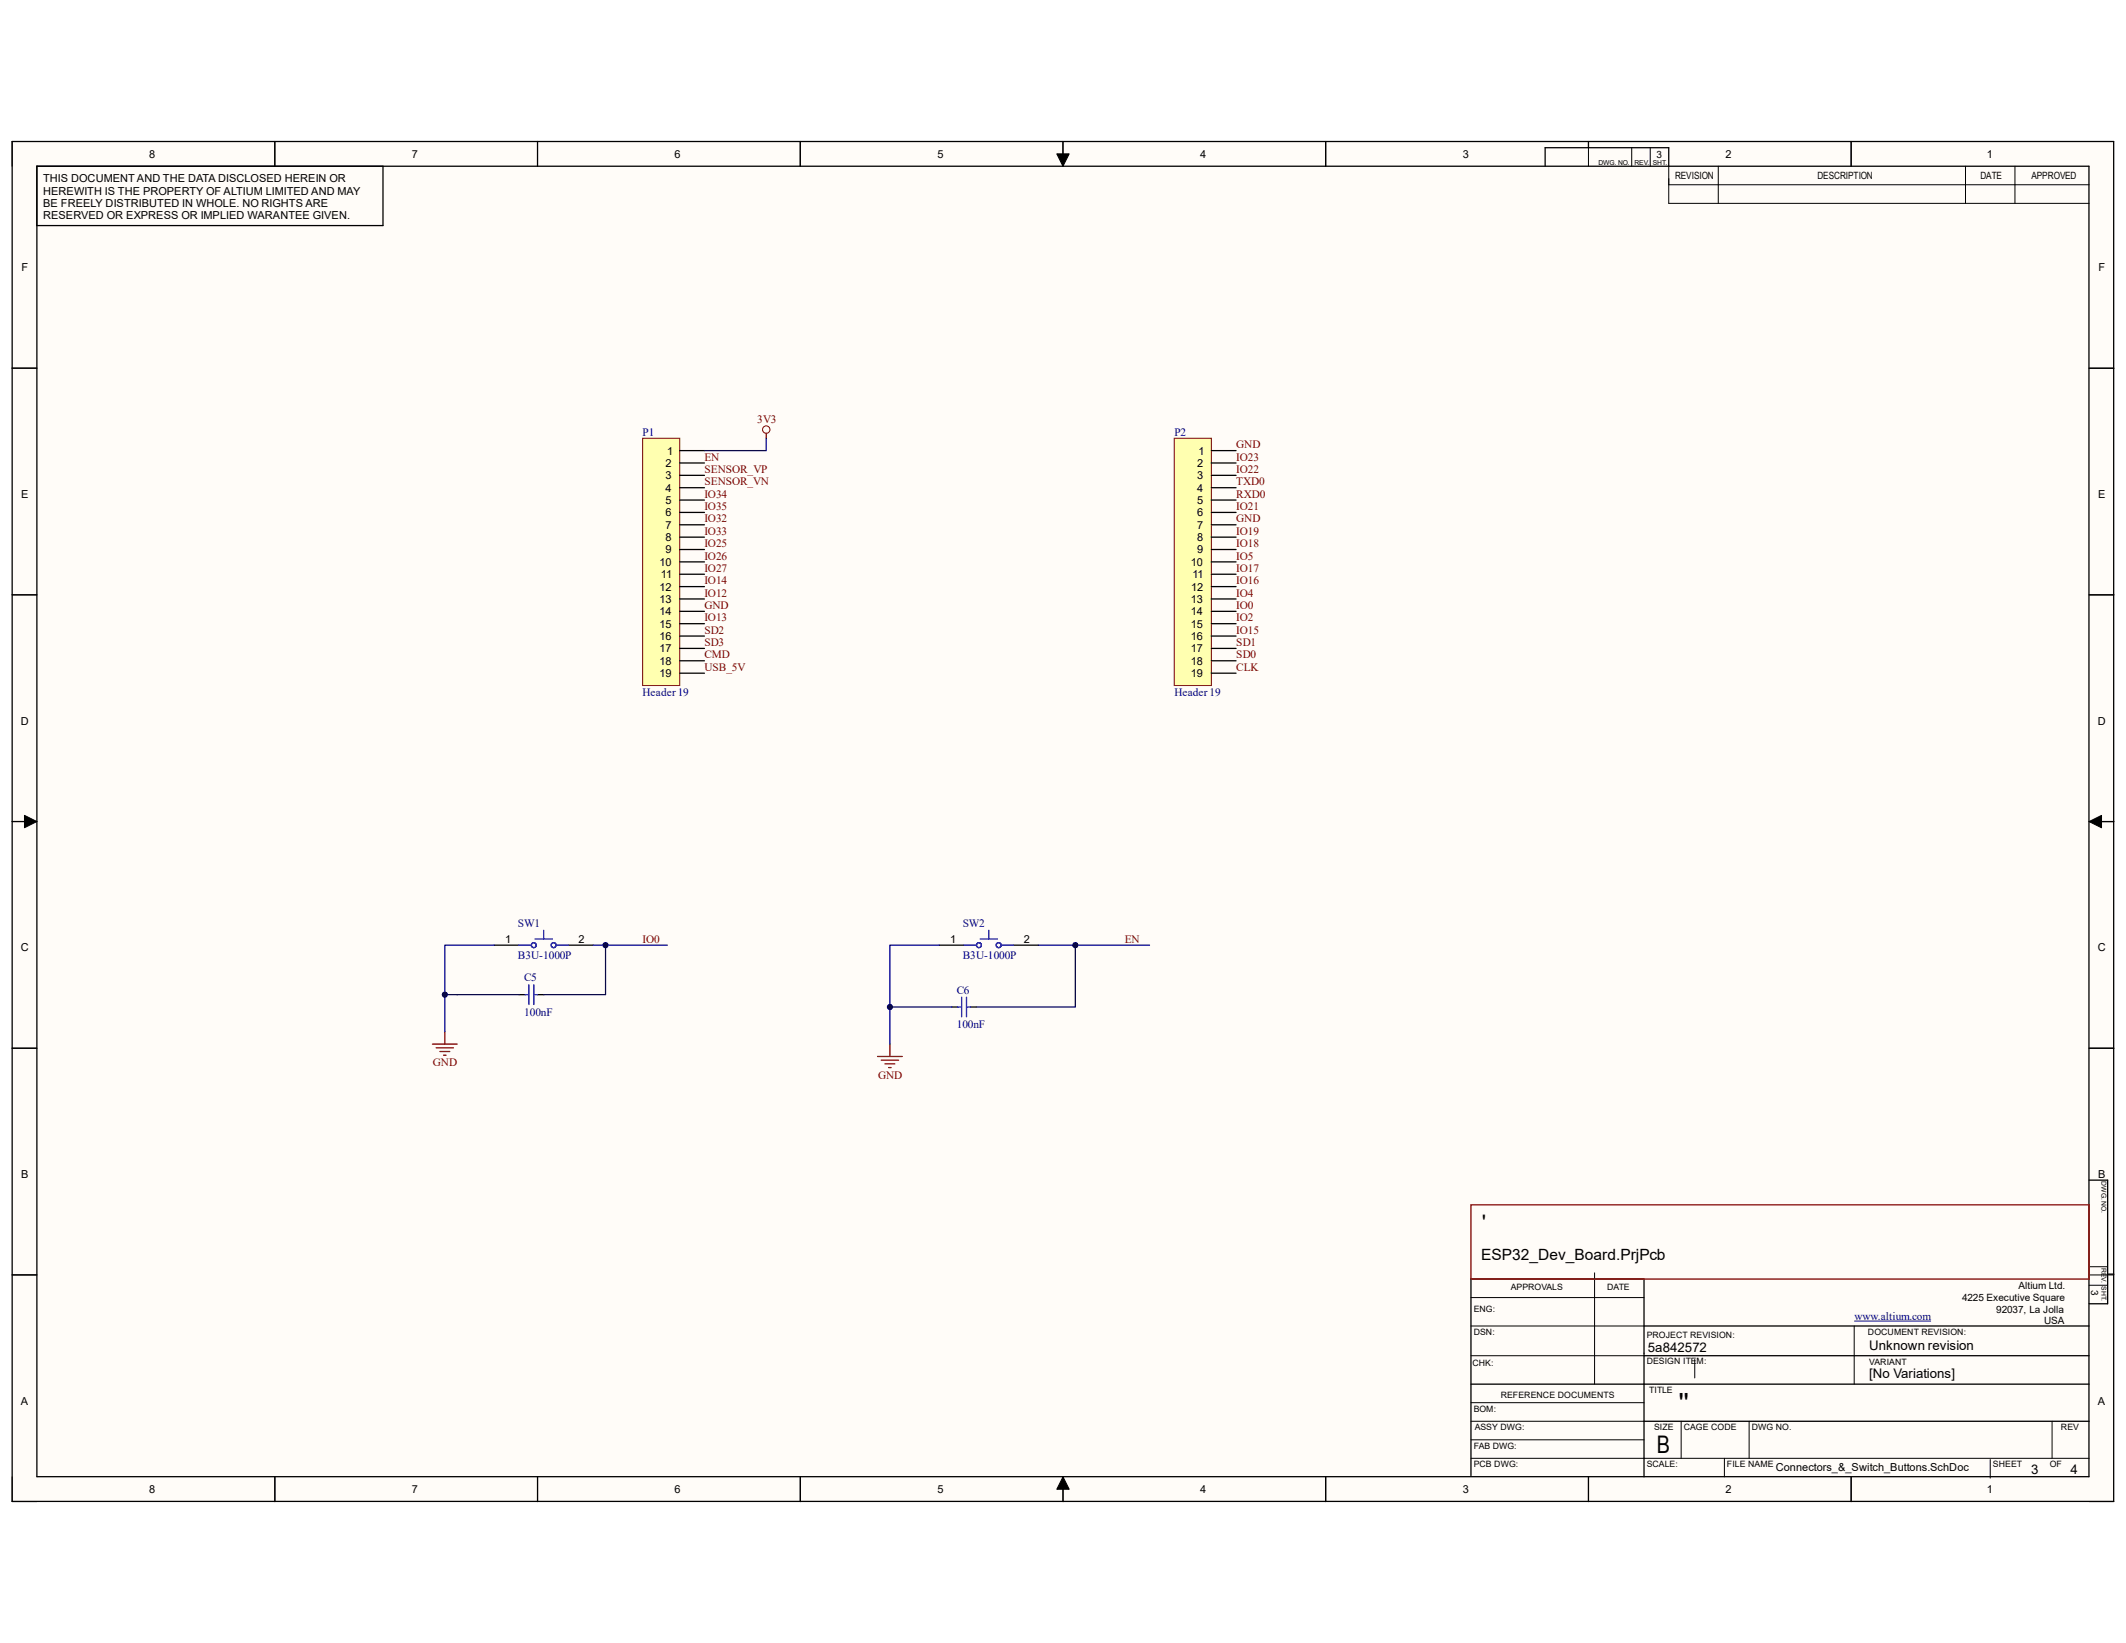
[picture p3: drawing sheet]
<svg xmlns="http://www.w3.org/2000/svg" width="279mm" height="216mm" viewBox="0 0 279 216" stroke-linecap="round" stroke-linejoin="round" font-family="sans-serif">
<g fill="#fffcf8">
<path d="M1.6 18.6h276.2v178.7h-276.2z" fill-rule="evenodd"/>
<path d="M4.8 21.8h269.8v172.3h-269.8z" fill-rule="evenodd"/>
</g>
<g fill="none" stroke="#000" stroke-width=".13">
<path d="M1.6 18.6v3.2M36.1 18.6v3.2M70.6 18.6v3.2M105.2 18.6v3.2M139.7 18.6v3.2M174.2 18.6v3.2M208.8 18.6v3.2M214.4 19.4v2.4M216.9 19.4v2.4M243.3 18.6v3.2M138.9 20.2h1.6l-.8 1.6zM219.3 21.8v4.9h55.3"/>
<path d="M219.3 24.3h55.3M225.8 21.8v4.9M258.3 21.8v4.9M264.8 21.8v4.9M1.6 48.4h3.2M274.6 48.4h3.2M1.6 78.2h3.2M274.6 78.2h3.2M1.6 108h3.2M3.2 107.1l1.6 .9-1.6 .8zM274.6 108l1.6-.9v1.7zM274.6 108h3.2"/>
<path d="M1.6 137.7h3.2M274.6 137.7h3.2M1.6 167.5h3.2M193.3 174.2h22.8M193.3 170.5h22.8M193.3 178.1h22.8M209.6 167.3v14.6M222.7 178.6v2.5M243.7 174.2v7.7M274.6 167.5h3.2M274.6 168.9h2.4M274.6 166.5h2.4"/>
<path d="M1.6 194.1v3.2h3.2M36.1 194.1v3.2M70.6 194.1v3.2M105.2 194.1v3.2M139.7 194.1l.8 1.6h-1.6zM139.7 194.1v3.2M174.2 194.1v3.2M193.3 191.6h81.3M193.3 186.8h22.8M193.3 184.3h22.8M193.3 189.2h22.8M208.8 194.1v3.2"/>
<path d="M220.9 186.8v4.8M226.6 191.6v2.5M229.9 186.8v4.8M243.3 194.1v3.2M261.6 191.8v2.4M269.7 186.8v4.8M274.6 197.3h3.2"/>
</g>
<g fill="none" stroke="#000" stroke-width=".17">
<path d="M1.6 18.6h276.2v178.7h-276.2zM36.1 18.6v3.2M70.6 18.6v3.2M105.2 18.6v3.2M139.7 18.6v3.2M174.2 18.6v3.2M208.8 18.6v.8M243.3 18.6v3.2M50.3 21.8v7.8h-45.5v-7.8h269.7v172.2h-269.7v-172.2M203.1 21.8v-2.4h16.2v2.4M1.6 48.4h3.2M274.6 48.4h3.2"/>
<path d="M1.6 78.2h3.2M274.6 78.2h3.2M1.6 108h3.2M274.6 108h3.2M1.6 137.7h3.2M274.6 137.7h3.2M274.6 155.1h2.4v16.2h-2.4M1.6 167.5h3.2M216.1 174.2h58.5M216.1 178.1h58.5M277 167.4h.8M36.1 194.1v3.2"/>
<path d="M70.6 194.1v3.2M105.2 194.1v3.2M139.7 194.1v3.2M174.2 194.1v3.2M193.3 193.9v-25.8h22.8v26M193.3 181.9h81.3M208.8 194.1v3.2M216.1 186.8h58.5M243.3 194.1v3.2"/>
</g>
<path d="M138.9 20.2h1.6l-.8 1.6zM3.2 107.1l1.6 .9-1.6 .8zM274.6 108l1.6-.9v1.7zM139.7 194.1l.8 1.6h-1.6z" fill="#000"/>
<path d="M193.3 158.3h81.3v9.8h-81.3z" fill="none" stroke="#800000" stroke-width=".17"/>
<path d="M243.7 173.6h10.1" fill="none" stroke="#000080" stroke-width=".13"/>
<path d="M84.5 57.6h4.8v32.5h-4.8z" fill-rule="evenodd" fill="#ffffb0"/>
<path d="M84.5 57.6h4.8v32.5h-4.8z" fill="none" stroke="#800000" stroke-width=".13"/>
<g fill="none" stroke="#000" stroke-width=".17">
<path d="M89.3 59.2h3.3M89.3 60.8h3.3M89.3 62.5h3.3M89.3 64.1h3.3M89.3 65.7h3.3M89.3 67.3h3.3M89.3 69h3.3M89.3 70.6h3.3M89.3 72.2h3.3M89.3 73.8h3.3M89.3 75.5h3.3M89.3 77.1h3.3"/>
<path d="M89.3 78.7h3.3M89.3 80.3h3.3M89.3 82h3.3M89.3 83.6h3.3M89.3 85.2h3.3M89.3 86.8h3.3M89.3 88.5h3.3"/>
</g>
<path d="M154.3 57.6h4.9v32.5h-4.9z" fill-rule="evenodd" fill="#ffffb0"/>
<path d="M154.3 57.6h4.9v32.5h-4.9z" fill="none" stroke="#800000" stroke-width=".13"/>
<g fill="none" stroke="#000" stroke-width=".17">
<path d="M159.2 59.2h3.2M159.2 60.8h3.2M159.2 62.5h3.2M159.2 64.1h3.2M159.2 65.7h3.2M159.2 67.3h3.2M159.2 69h3.2M159.2 70.6h3.2M159.2 72.2h3.2M159.2 73.8h3.2M159.2 75.5h3.2M159.2 77.1h3.2"/>
<path d="M159.2 78.7h3.2M159.2 80.3h3.2M159.2 82h3.2M159.2 83.6h3.2M159.2 85.2h3.2M159.2 86.8h3.2M159.2 88.5h3.2M65 124.2h3.2M68.2 130.7h.8M70.6 130.7h.9M74.7 124.2h3.3M123.4 124.2h3.3"/>
<path d="M125.1 132.3h.8M127.5 132.3h.8M133.2 124.2h3.2"/>
</g>
<g fill="none" stroke="#00f" stroke-width=".17">
<path d="M68.2 124.2h1.6M69 130.7h.5M69.5 129.4v2.6M70.2 129.4v2.6M70.2 130.7h.4M70.3 123.4h2.3M71.5 122.3v1.1M73.1 124.2h1.6M125.9 132.3h.5M126.4 131v2.6M126.7 124.2h1.6M127 131v2.6"/>
<path d="M127 132.3h.5M128.8 123.4h2.3M129.9 122.3v1.1M131.6 124.2h1.6"/>
<circle cx="70.2" cy="124.2" r=".32"/>
<circle cx="72.8" cy="124.2" r=".32"/>
<circle cx="128.6" cy="124.2" r=".32"/>
<circle cx="131.2" cy="124.2" r=".32"/>
</g>
<path d="M78 124.2h1.6v6.5h-8.1" fill="none" stroke="#000080" stroke-width=".17"/>
<circle cx="79.6" cy="124.2" r=".32" fill="#000080"/>
<circle cx="79.6" cy="124.2" r=".32" fill="none" stroke="#000080" stroke-width=".13"/>
<path d="M136.4 124.2h4.9v8.1h-13" fill="none" stroke="#000080" stroke-width=".17"/>
<circle cx="141.3" cy="124.2" r=".32" fill="#000080"/>
<circle cx="141.3" cy="124.2" r=".32" fill="none" stroke="#000080" stroke-width=".13"/>
<path d="M123.4 124.2h-6.4v8.1h8.1" fill="none" stroke="#000080" stroke-width=".17"/>
<circle cx="116.9" cy="132.3" r=".32" fill="#000080"/>
<circle cx="116.9" cy="132.3" r=".32" fill="none" stroke="#000080" stroke-width=".13"/>
<path d="M56.8 137.2h3.3M57.3 137.7h2.3M57.8 138.2h1.3M58.3 138.7h.3M58.5 135.6v1.6M115.3 138.8h3.3M115.8 139.3h2.3M116.3 139.8h1.3M117 137.2v1.6M116.8 140.3h.3" fill="none" stroke="#800000" stroke-width=".17"/>
<path d="M65 124.2h-6.5v6.5" fill="none" stroke="#000080" stroke-width=".17"/>
<circle cx="58.5" cy="130.7" r=".32" fill="#000080"/>
<circle cx="58.5" cy="130.7" r=".32" fill="none" stroke="#000080" stroke-width=".13"/>
<path d="M68.2 130.7h-9.7v4.9" fill="none" stroke="#000080" stroke-width=".17"/>
<circle cx="58.5" cy="130.7" r=".32" fill="#000080"/>
<circle cx="58.5" cy="130.7" r=".32" fill="none" stroke="#000080" stroke-width=".13"/>
<path d="M117 132.3v4.9" fill="none" stroke="#000080" stroke-width=".17"/>
<circle cx="116.9" cy="132.3" r=".32" fill="#000080"/>
<circle cx="116.9" cy="132.3" r=".32" fill="none" stroke="#000080" stroke-width=".13"/>
<circle cx="100.7" cy="56.5" r=".49" fill="none" stroke="#800000" stroke-width=".13"/>
<path d="M100.7 56.9v.7" fill="none" stroke="#800000" stroke-width=".17"/>
<path d="M100.7 57.6v1.6h-8.1M79.6 124.2h8.1" fill="none" stroke="#000080" stroke-width=".17"/>
<circle cx="79.6" cy="124.2" r=".32" fill="#000080"/>
<circle cx="79.6" cy="124.2" r=".32" fill="none" stroke="#000080" stroke-width=".13"/>
<path d="M141.3 124.2h9.8" fill="none" stroke="#000080" stroke-width=".17"/>
<circle cx="141.3" cy="124.2" r=".32" fill="#000080"/>
<circle cx="141.3" cy="124.2" r=".32" fill="none" stroke="#000080" stroke-width=".13"/>
<text font-size="3.5" x="220.6" y="185.5">''</text>
<text font-size="3.2" x="217.7" y="191">B</text>
<text font-size="2.6" x="194.8" y="161.5">'</text>
<text font-size="2" x="194.6" y="165.5">ESP32_Dev_Board.PrjPcb</text>
<g font-size="1.7">
<text x="216.6" y="177.6">5a842572</text>
<text x="245.7" y="177.5">Unknown revision</text>
<text x="245.7" y="181">[No Variations]</text>
<text x="267" y="193.7">3</text>
<text x="272.1" y="193.7">4</text>
</g>
<g font-size="1.5" fill="#000080">
<text x="84.5" y="57.3">P1</text>
<text x="154.3" y="57.3">P2</text>
<text x="84.5" y="91.4">Header 19</text>
<text x="154.3" y="91.4">Header 19</text>
<text x="68.1" y="121.8">SW1</text>
<text x="68.1" y="126">B3U-1000P</text>
<text x="126.5" y="121.8">SW2</text>
<text x="126.5" y="126">B3U-1000P</text>
<text x="68.9" y="128.9">C5</text>
<text x="125.7" y="130.6">C6</text>
<text x="68.9" y="133.5">100nF</text>
<text x="125.7" y="135.1">100nF</text>
<text x="243.7" y="173.4">www.altium.com</text>
</g>
<g font-size="1.5" fill="#800000">
<text x="99.5" y="55.6">3V3</text>
<text x="162.5" y="58.9">GND</text>
<text x="92.6" y="60.5">EN</text>
<text x="92.6" y="62.1">SENSOR_VP</text>
<text x="92.6" y="63.8">SENSOR_VN</text>
<text x="92.6" y="65.4">IO34</text>
<text x="162.5" y="60.5">IO23</text>
<text x="162.5" y="62.1">IO22</text>
<text x="162.5" y="63.8">TXD0</text>
<text x="162.5" y="65.4">RXD0</text>
<text x="92.6" y="71.9">IO25</text>
<text x="92.6" y="70.3">IO33</text>
<text x="92.6" y="68.6">IO32</text>
<text x="92.6" y="67">IO35</text>
<text x="162.5" y="68.6">GND</text>
<text x="162.5" y="67">IO21</text>
<text x="162.5" y="70.3">IO19</text>
<text x="162.5" y="71.9">IO18</text>
<text x="92.6" y="76.8">IO14</text>
<text x="92.6" y="75.1">IO27</text>
<text x="92.6" y="73.5">IO26</text>
<text x="162.5" y="73.5">IO5</text>
<text x="162.5" y="75.1">IO17</text>
<text x="162.5" y="76.8">IO16</text>
<text x="92.6" y="83.3">SD2</text>
<text x="92.6" y="80">GND</text>
<text x="92.6" y="81.7">IO13</text>
<text x="92.6" y="78.4">IO12</text>
<text x="162.5" y="78.4">IO4</text>
<text x="162.5" y="80">IO0</text>
<text x="162.5" y="81.7">IO2</text>
<text x="162.5" y="83.3">IO15</text>
<text x="92.6" y="88.1">USB_5V</text>
<text x="92.6" y="86.5">CMD</text>
<text x="92.6" y="84.9">SD3</text>
<text x="162.5" y="84.9">SD1</text>
<text x="162.5" y="86.5">SD0</text>
<text x="162.5" y="88.1">CLK</text>
<text x="84.5" y="123.9">IO0</text>
<text x="147.8" y="123.9">EN</text>
<text x="56.9" y="140.1">GND</text>
<text x="115.4" y="141.8">GND</text>
</g>
<g font-size="1.4">
<text x="5.7" y="24">THIS DOCUMENT AND THE DATA DISCLOSED HEREIN OR</text>
<text x="19.6" y="20.7">8</text>
<text x="54.1" y="20.7">7</text>
<text x="88.6" y="20.7">6</text>
<text x="123.2" y="20.7">5</text>
<text x="157.7" y="20.7">4</text>
<text x="192.2" y="20.7">3</text>
<text x="226.8" y="20.7">2</text>
<text x="261.1" y="20.7">1</text>
<text x="5.7" y="25.6">HEREWITH IS THE PROPERTY OF ALTIUM LIMITED AND MAY</text>
<text x="5.7" y="27.2">BE FREELY DISTRIBUTED IN WHOLE. NO RIGHTS ARE</text>
<text x="5.7" y="28.8">RESERVED OR EXPRESS OR IMPLIED WARANTEE GIVEN.</text>
<text x="2.8" y="35.6">F</text>
<text x="275.8" y="35.6">F</text>
<text x="87.7" y="59.7">1</text>
<text x="157.5" y="59.7">1</text>
<text x="2.8" y="65.4">E</text>
<text x="87.5" y="61.3">2</text>
<text x="87.5" y="62.9">3</text>
<text x="87.5" y="64.6">4</text>
<text x="157.3" y="62.9">3</text>
<text x="157.4" y="61.3">2</text>
<text x="157.4" y="64.6">4</text>
<text x="275.8" y="65.4">E</text>
<text x="87.5" y="66.2">5</text>
<text x="87.5" y="67.9">6</text>
<text x="87.5" y="69.5">7</text>
<text x="87.5" y="71.1">8</text>
<text x="157.3" y="66.2">5</text>
<text x="157.3" y="69.5">7</text>
<text x="157.3" y="71.1">8</text>
<text x="157.4" y="67.9">6</text>
<text x="86.7" y="74.3">10</text>
<text x="86.7" y="77.6">12</text>
<text x="86.9" y="75.9">11</text>
<text x="87.5" y="72.7">9</text>
<text x="156.5" y="74.3">10</text>
<text x="156.5" y="77.6">12</text>
<text x="156.7" y="75.9">11</text>
<text x="157.3" y="72.7">9</text>
<text x="86.7" y="79.2">13</text>
<text x="86.7" y="80.9">14</text>
<text x="86.7" y="82.5">15</text>
<text x="156.5" y="79.2">13</text>
<text x="156.5" y="80.9">14</text>
<text x="156.5" y="82.5">15</text>
<text x="86.7" y="84.1">16</text>
<text x="86.7" y="85.7">17</text>
<text x="86.7" y="87.3">18</text>
<text x="86.7" y="88.9">19</text>
<text x="156.5" y="84.1">16</text>
<text x="156.5" y="85.7">17</text>
<text x="156.5" y="87.3">18</text>
<text x="156.5" y="88.9">19</text>
<text x="2.8" y="95.2">D</text>
<text x="275.7" y="95.2">D</text>
<text x="2.8" y="125">C</text>
<text x="66.4" y="123.9">1</text>
<text x="76" y="123.9">2</text>
<text x="124.9" y="123.9">1</text>
<text x="134.5" y="123.9">2</text>
<text x="275.7" y="125">C</text>
<text x="2.8" y="154.8">B</text>
<text x="275.8" y="154.8">B</text>
<text x="2.8" y="184.6">A</text>
<text x="275.7" y="184.6">A</text>
<text x="19.6" y="196.2">8</text>
<text x="54.1" y="196.2">7</text>
<text x="88.6" y="196.2">6</text>
<text x="123.2" y="196.2">5</text>
<text x="157.7" y="196.2">4</text>
<text x="192.2" y="196.2">3</text>
<text x="226.8" y="196.2">2</text>
<text x="233.4" y="193.3">Connectors_&amp;_Switch_Buttons.SchDoc</text>
<text x="261.1" y="196.2">1</text>
</g>
<g font-size="1.3">
<text x="217.7" y="20.7">3</text>
<text x="220.1" y="23.5">REVISION</text>
<text x="238.9" y="23.5">DESCRIPTION</text>
<text x="260.3" y="23.5">DATE</text>
<text x="267" y="23.5">APPROVED</text>
<text x="257.9" y="170.9">4225 Executive Square</text>
<text x="262.3" y="172.5">92037, La Jolla</text>
<text x="265.3" y="169.4">Altium Ltd.</text>
<text x="268.6" y="173.9">USA</text>
<text x="274.8" y="169.5" transform="rotate(90 274.8 169.5)">3</text>
</g>
<g font-size="1.1">
<text x="193.7" y="172.4">ENG:</text>
<text x="198.5" y="169.5">APPROVALS</text>
<text x="211.2" y="169.5">DATE</text>
<text x="193.5" y="179.5">CHK:</text>
<text x="193.7" y="175.5">DSN:</text>
<text x="216.4" y="175.8">PROJECT REVISION:</text>
<text x="216.4" y="179.2">DESIGN ITEM:</text>
<text x="245.5" y="175.5">DOCUMENT REVISION:</text>
<text x="245.7" y="179.4">VARIANT</text>
<text x="193.7" y="185.5">BOM:</text>
<text x="197.2" y="183.8">REFERENCE DOCUMENTS</text>
<text x="216.7" y="183.1">TITLE</text>
<text x="193.7" y="190.4">FAB DWG:</text>
<text x="193.8" y="188">ASSY DWG:</text>
<text x="217.4" y="188">SIZE</text>
<text x="221.3" y="188">CAGE CODE</text>
<text x="230.2" y="188">DWG NO.</text>
<text x="270.8" y="188">REV</text>
<text x="193.7" y="192.8">PCB DWG:</text>
<text x="216.4" y="192.8">SCALE:</text>
<text x="226.9" y="192.8">FILE NAME</text>
<text x="261.9" y="192.8">SHEET</text>
<text x="269.4" y="192.8">OF</text>
</g>
<g font-size=".9">
<text x="210.1" y="21.7">DWG. NO.</text>
<text x="214.8" y="21.7">REV. SHT.</text>
<text x="276.2" y="155.2" transform="rotate(90 276.2 155.2)">DWG. NO.</text>
<text x="276.2" y="166.6" transform="rotate(90 276.2 166.6)">REV. SHT.</text>
</g>
</svg>
